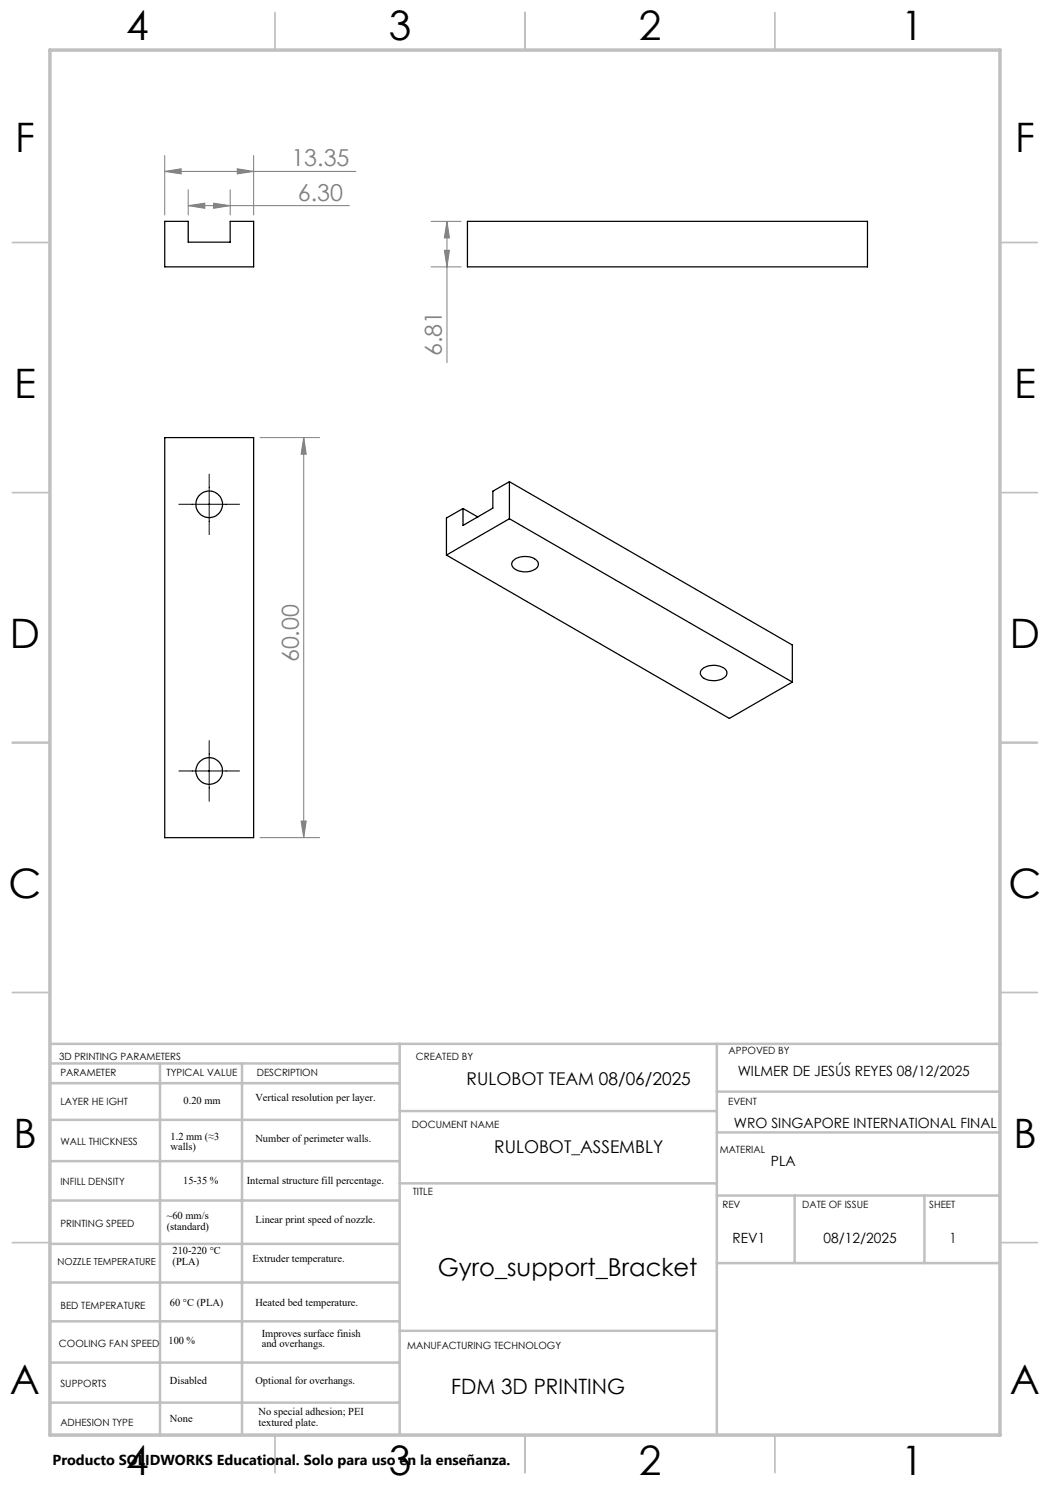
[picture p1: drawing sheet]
<svg xmlns="http://www.w3.org/2000/svg" width="210mm" height="297mm" viewBox="0 0 210 297" stroke-linecap="round" stroke-linejoin="round" font-family="sans-serif">
<g fill="none" stroke="#c0c0c0" stroke-width=".35">
<path d="M55 2.5v7.5M105 2.5v7.5M155 2.5v7.5M2.5 48.5h7.5M200 48.5h7.5M2.5 98.5h7.5M200 98.5h7.5M2.5 148.5h7.5M200 148.5h7.5M2.5 198.5h7.5M200 198.5h7.5M2.5 248.5h7.5"/>
<path d="M200 248.5h7.5M55 287v7.5M105 287v7.5M155 287v7.5"/>
</g>
<g fill="none" stroke="#c0c0c0" stroke-width=".5">
<path d="M10 208.8h190.2M10.1 212.7h69.6M10.1 216.6h69.6M32 212.7v74.4M48.4 212.7v74.4M79.9 208.8v78.2M143.4 208.8v78.2M143.4 218.3h56.6M10.1 224h69.6M10.1 232.2h69.6M79.9 236.7h63.5M79.9 222.2h63.5"/>
<path d="M143.4 226.5h56.6M143.4 239.1h56.6M158.9 239.1v13.5M184.9 239.1v13.5M10.1 240.1h69.6M10.1 256.5h69.6M10.1 248.8h69.6M143.4 252.6h56.6M10.1 272.5h69.6M10.1 264.3h69.6M79.9 266.2h63.5M10.1 280.5h69.6"/>
</g>
<path d="M10 10h190v277h-190z" fill="none" stroke="#c0c0c0" stroke-width=".7"/>
<g fill="none" stroke="#000" stroke-width=".25">
<path d="M32.9 44.3h4.7v4.1h8.4v-4.1h4.7v9.1h-17.8zM93.5 44.3h80v9.1h-80zM32.9 87.5h17.8v80h-17.8zM101.9 96.3v7.4M101.9 96.3l56.6 32.7v7.4M101.9 96.3l-3.3 1.9v3.4l-6 3.5v-3.4M89.3 111l56.6 32.7 12.6-7.3M92.6 101.7l-3.3 1.9v7.4M92.6 101.7l3 1.7M101.9 103.7l56.6 32.7M101.9 103.7l-12.6 7.3M102.6 112.1a3.7 3.7 0 0 1 4.9 .2 1.24 1.24 0 0 1-1 1.8 3.6 3.6 0 0 1-4.1-.9v-.6z"/>
<path d="M140.3 134a3.6 3.6 0 0 1 5 .2 1.26 1.26 0 0 1-.9 1.6 4 4 0 0 1-4-.5l-.3-.6z"/>
<circle cx="41.8" cy="100.9" r="2.68"/>
<circle cx="41.8" cy="154.2" r="2.67"/>
</g>
<g fill="none" stroke="#808080" stroke-width=".2">
<path d="M32.9 34.3l3.3-.5v1zM32.9 31.1v11.9M32.9 34.3h38.3M37.6 38v5M46 38v5M47.4 33.8l3.3 .5-3.3 .5zM50.7 31.1v11.9M37.6 41.1l3.4-.5v1.1zM37.6 41.1h32.3M42.7 40.6l3.3 .5-3.3 .6zM86.2 53.4h6M86.2 44.3h6"/>
<path d="M88.9 50.1h1l-.5 3.3zM89.4 44.3l.5 3.3h-1zM89.4 44.3v28.2M52 87.5h11.9M60.7 87.5l.5 3.3h-1zM60.7 87.5v80M52 167.5h11.9M60.2 164.2h1l-.5 3.3z"/>
</g>
<path d="M41.8 94.8v12.1M35.8 100.9h12.1M35.8 154.2h12.1M41.8 148.1v12.2" fill="none" stroke="#000" stroke-width=".2"/>
<g fill="#808080">
<path d="M42.7 40.6l3.3 .5-3.3 .6zM37.6 41.1l3.4-.5v1.1z"/>
<path d="M32.9 34.3l3.3-.5v1zM47.4 33.8l3.3 .5-3.3 .5z"/>
<path d="M88.9 50.1h1l-.5 3.3zM89.4 44.3l.5 3.3h-1z"/>
<path d="M60.7 87.5l.5 3.3h-1zM60.2 164.2h1l-.5 3.3z"/>
</g>
<g font-size="8.1">
<text x="25.2" y="8">4</text>
<text x="77.7" y="8">3</text>
<text x="127.7" y="8">2</text>
<text x="180.2" y="8">1</text>
<text x="3" y="30.4">F</text>
<text x="203" y="30.4">F</text>
<text x="2.8" y="79.6">E</text>
<text x="202.8" y="79.6">E</text>
<text x="2" y="129.6">D</text>
<text x="202" y="129.6">D</text>
<text x="1.7" y="179.6">C</text>
<text x="201.7" y="179.6">C</text>
<text x="2.7" y="229.6">B</text>
<text x="202.7" y="229.6">B</text>
<text x="2" y="278.9">A</text>
<text x="202" y="278.9">A</text>
<text x="25.2" y="295">4</text>
<text x="77.7" y="295">3</text>
<text x="127.7" y="295">2</text>
<text x="180.2" y="295">1</text>
</g>
<text font-size="4.9" x="87.6" y="255.2">Gyro_support_Bracket</text>
<g font-size="4.7" fill="#808080">
<text x="58.3" y="33.2">13.35</text>
<text x="59.6" y="40.1">6.30</text>
<text x="88.4" y="71.2" transform="rotate(-90 88.4 71.2)">6.81</text>
<text x="59.7" y="132.5" transform="rotate(-90 59.7 132.5)">60.00</text>
</g>
<text font-size="4.2" x="90.2" y="278.9">FDM 3D PRINTING</text>
<g font-size="3.5">
<text x="93.3" y="217">RULOBOT TEAM 08/06/2025</text>
<text x="98.8" y="230.6">RULOBOT_ASSEMBLY</text>
</g>
<text font-size="2.9" x="10.5" y="292.9">Producto SOLIDWORKS Educational. Solo para uso en la enseñanza.</text>
<g font-size="2.8">
<text x="147.5" y="215.1">WILMER DE JESÚS REYES 08/12/2025</text>
<text x="146.8" y="225.6">WRO SINGAPORE INTERNATIONAL FINAL</text>
<text x="154.2" y="233.1">PLA</text>
<text x="146.5" y="248.6">REV1</text>
<text x="164.7" y="248.6">08/12/2025</text>
<text x="189.9" y="248.6">1</text>
</g>
<g font-size="2.1">
<text x="36.7" y="220.7">0.20 mm</text>
<text x="51.1" y="220.3">Vertical resolution per layer.</text>
<text x="34.1" y="227.9">1.2 mm (≈3</text>
<text x="34.1" y="230">walls)</text>
<text x="51.1" y="228.4">Number of perimeter walls.</text>
<text x="36.6" y="236.7">15-35 %</text>
<text x="49.4" y="236.7">Internal structure fill percentage.</text>
<text x="33.3" y="243.8">~60 mm/s</text>
<text x="33.3" y="245.9">(standard)</text>
<text x="51.1" y="244.6">Linear print speed of nozzle.</text>
<text x="34.5" y="250.9">210-220 °C</text>
<text x="34.5" y="253">(PLA)</text>
<text x="50.5" y="252.4">Extruder temperature.</text>
<text x="34" y="261.2">60 °C (PLA)</text>
<text x="51.1" y="261.2">Heated bed temperature.</text>
<text x="33.7" y="268.8">100 %</text>
<text x="52.3" y="267.3">Improves surface finish</text>
<text x="52.3" y="269.4">and overhangs.</text>
<text x="34" y="276.7">Disabled</text>
<text x="51.1" y="276.7">Optional for overhangs.</text>
<text x="34" y="284.5">None</text>
<text x="51.7" y="283">No special adhesion; PEI</text>
<text x="51.7" y="285.1">textured plate.</text>
</g>
<g font-size="2">
<text x="11.8" y="212">3D PRINTING PARAMETERS</text>
<text x="12.1" y="215.1">PARAMETER</text>
<text x="33.3" y="215.1">TYPICAL VALUE</text>
<text x="51.4" y="215.1">DESCRIPTION</text>
<text x="83.2" y="212">CREATED BY</text>
<text x="145.7" y="210.7">APPOVED BY</text>
<text x="12.1" y="221">LAYER HE IGHT</text>
<text x="145.6" y="221">EVENT</text>
<text x="82.4" y="225.6">DOCUMENT NAME</text>
<text x="12.1" y="229.1">WALL THICKNESS</text>
<text x="143.9" y="230.5">MATERIAL</text>
<text x="12.1" y="237">INFILL DENSITY</text>
<text x="82.6" y="238.9">TITLE</text>
<text x="12.1" y="245.3">PRINTING SPEED</text>
<text x="144.5" y="241.7">REV</text>
<text x="160.4" y="241.7">DATE OF ISSUE</text>
<text x="185.8" y="241.7">SHEET</text>
<text x="12.1" y="261.9">BED TEMPERATURE</text>
<text x="11.8" y="269.5">COOLING FAN SPEED</text>
<text x="81.4" y="269.8">MANUFACTURING TECHNOLOGY</text>
<text x="12.1" y="277.4">SUPPORTS</text>
<text x="12.1" y="285.1">ADHESION TYPE</text>
</g>
<text font-size="1.9" x="11.5" y="253">NOZZLE TEMPERATURE</text>
</svg>
